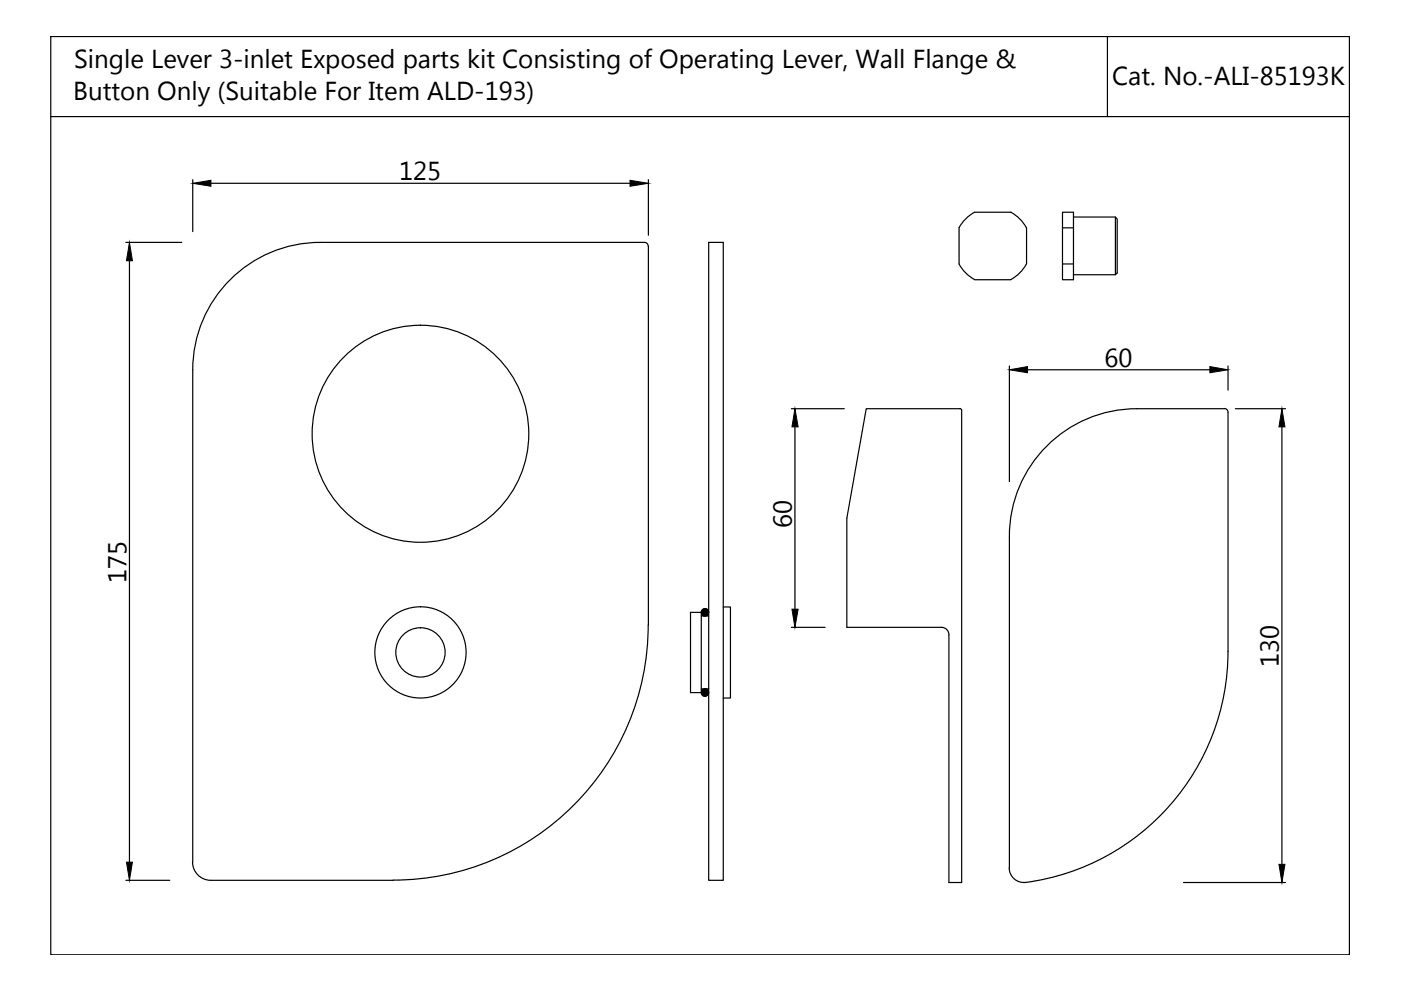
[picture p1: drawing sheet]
<svg xmlns="http://www.w3.org/2000/svg" width="297mm" height="210mm" viewBox="0 0 297 210" stroke-linecap="round" stroke-linejoin="round" font-family="sans-serif">
<!-- layer: 0 -->
<g fill="none" stroke="#000" stroke-width=".25">
<path d="M10.8 7.7h275.3v194.7h-275.3zM234.8 7.7v17M10.8 24.7h275.3M40.9 38.1v11M44.7 38.9h88.9M137.5 38.1v11.8M26.7 51.4h11.8M27.4 55.3v127.5M137.4 52.2a.78 .78 0 0 0-.7-.8h-68.8a27 27 0 0 0-27 27v104.4M137.5 52.2v80.3M150.3 51.4h3v135.2h-3zM206.6 45l-1.6 1.2-.9 1-.8 1.1v7.7l1.2 1.6 1 .9 1.1 .8"/>
<path d="M206.6 45h7.7M206.6 59.3h7.7M214.3 45l1.7 1.2 .9 1 .7 1.1v7.7l-1.6 2.1-1.7 1.2M225.3 45h2.3v14.3h-2.3zM225.3 48.3h2.3M225.3 56h2.3M227.6 46h8.9l.4 .4v11.5l-.4 .4h-8.9M236.5 46v12.3M214 77.6v24.5M217.9 78.4h38.6M260.4 77.6v5.1M167.8 86.7h11.2"/>
<path d="M168.5 90.5v38.7M203.5 86.6l.3 .2 .1 .2v100.1h-2.7v-52.5a1.54 1.54 0 0 0-1.6-1.6M203.5 86.7h-19.8l-4.2 23.2v23.1h20.2M241 86.7a27 27 0 0 0-27 27v70.3M241.1 86.7h18.5M259.6 86.6a.78 .78 0 0 1 .8 .8v50.7a49.4 49.4 0 0 1-43.4 49 3.1 3.1 0 0 1-3-3.1M261.9 86.7h10.7M271.8 90.5v92.8M137.4 132.5a54.1 54.1 0 0 1-54.1 54.1M148.7 129.8v17.1M148.7 129.8h-2.3v17.1h2.3M148.7 130.6h1.6"/>
<path d="M149.2 129.1l-.5 .5M149.4 129.1l-.7 .7M149.5 129.1l-.8 .8M149.7 129.1l-1 .9M149.7 129.1l-1 1M149.8 129.2l-1 1M149.9 129.2l-1 1.1M150 129.3l-1.1 1.1M150.1 129.3l-1.1 1.1M150.1 129.4l-1 1.1M150.1 130.3l-.2 .2M150.2 129.5l-1 1.1"/>
<path d="M150.2 129.6l-1 1M150.2 130l-.5 .6M150.3 129.7l-.9 .9M150.3 129.8l-.8 .8M153.3 128.7h1.6v19.3h-1.6M167.8 133h7.1M148.7 146.1h1.6M149.1 146.2l-.3 .3M149.3 146.1l-.6 .6M149.5 146.1l-.8 .8M149.6 146.1l-.9 .9M149.7 146.1l-1 1"/>
<path d="M149.8 146.1l-1 1.1M149.9 146.2l-1.1 1.1M150 146.3l-1.1 1M150 146.3l-1.1 1.1M150.1 146.4l-1.1 1.1M150.2 146.5l-1.1 1M150.2 146.6l-1 1M150.2 146.7l-.9 .9M150.2 147.1l-.5 .5M150.3 146.8l-.9 .8M150.3 146.9l-.7 .7M26.7 186.6h9.3"/>
<path d="M40.8 182.8a3.9 3.9 0 0 0 3.9 3.8M44.7 186.6h38.7M250.9 187.1h21.7"/>
<circle cx="89.1" cy="92" r="23"/>
<circle cx="89.1" cy="138.3" r="9.7"/>
<circle cx="89.1" cy="138.3" r="5.2"/>
<circle cx="149.5" cy="129.8" r=".78"/>
<circle cx="149.5" cy="146.8" r=".78"/>
</g>
<path d="M40.9 38.9l3.8-.7v1.3zM133.6 38.2l3.9 .7-3.9 .6zM27.4 51.4l.7 3.9h-1.3zM214 78.4l3.9-.7v1.3zM256.5 77.7l3.9 .7-3.9 .6zM168.5 86.7l.7 3.8h-1.3zM271.8 86.7l.6 3.8h-1.2zM167.9 129.2h1.3l-.7 3.8zM26.8 182.8h1.3l-.7 3.8zM271.2 183.3h1.2l-.6 3.8z" fill="#000" stroke="#000" stroke-width=".21"/>
<g font-size="5.5">
<text x="15.7" y="14.5">Single Lever 3-inlet Exposed parts kit Consisting of Operating Lever, Wall Flange &amp;</text>
<text x="15.5" y="21.2">Button Only (Suitable For Item ALD-193)</text>
<text x="235.8" y="18.1">Cat. No.-ALI-85193K</text>
<text x="84.6" y="38.2">125</text>
<text x="234.2" y="77.8">60</text>
<text x="167.9" y="111.9" transform="rotate(-90 167.9 111.9)">60</text>
<text x="26.8" y="123.5" transform="rotate(-90 26.8 123.5)">175</text>
<text x="271.2" y="141.5" transform="rotate(-90 271.2 141.5)">130</text>
</g>
</svg>
